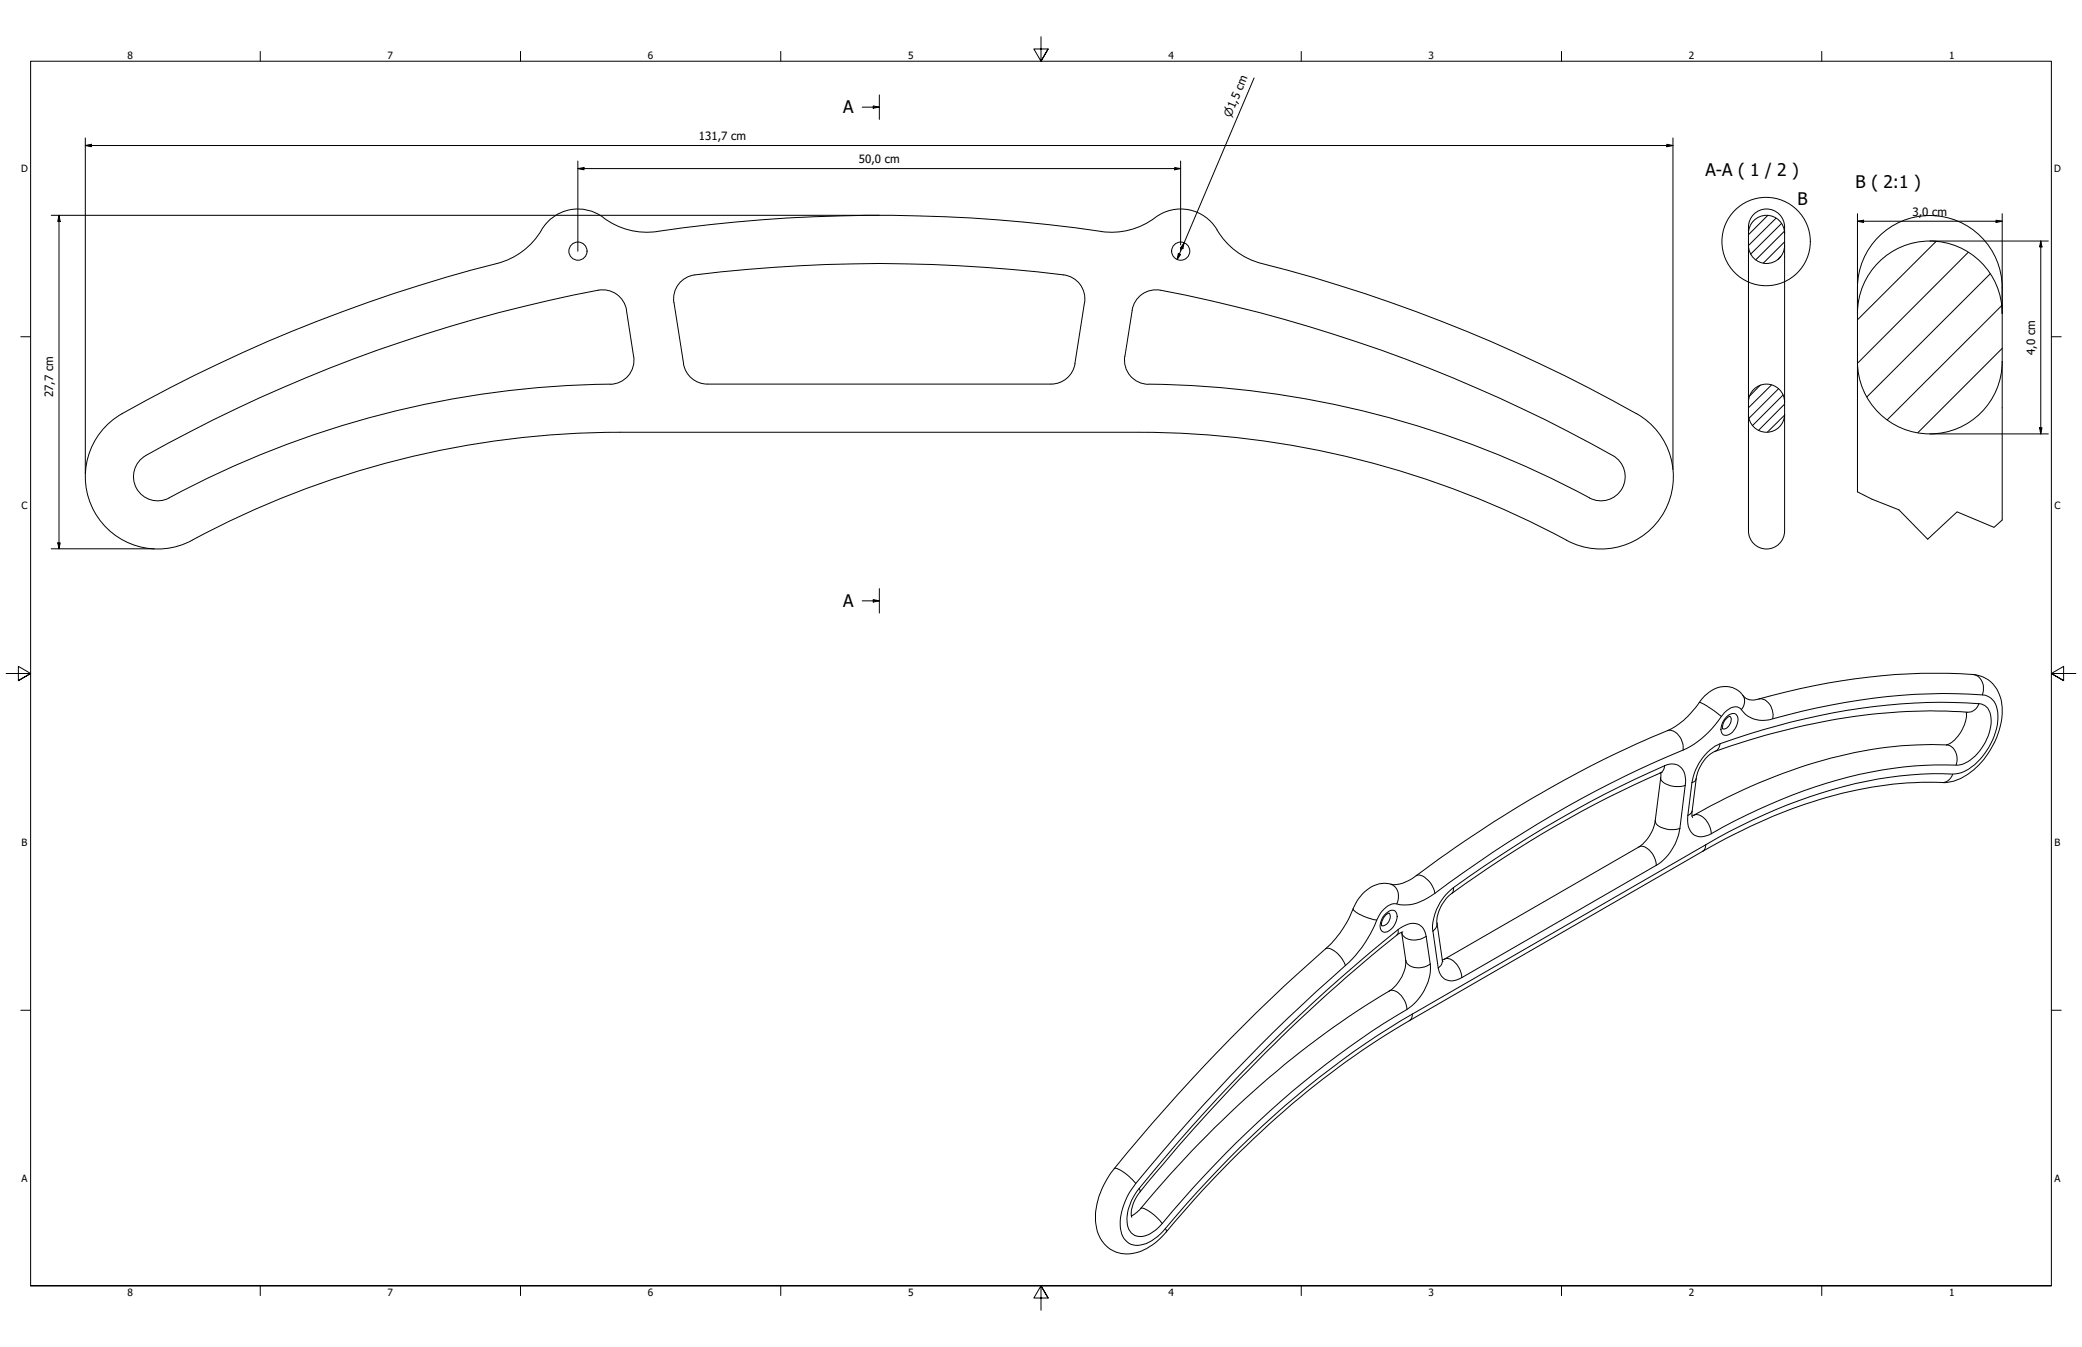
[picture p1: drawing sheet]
<svg xmlns="http://www.w3.org/2000/svg" width="864mm" height="559mm" viewBox="0 0 864 559" stroke-linecap="round" stroke-linejoin="round" font-family="sans-serif">
<!-- layer: Hatch (ISO) -->
<g fill="none" stroke="#000" stroke-width=".41">
<path d="M733.2 89.4l-7.9 8M736.7 90.5l-11.4 11.4M739 92.7l-12.8 12.7M740.2 95.9l-11.9 11.9M738.6 106.4l-1.2 1.3M740.2 100.3l-8.8 8.8M803.1 100.2l-32.6 32.5M816.4 104.6l-45.8 46M825.6 113.5l-51.2 51.2M830.3 126.7l-47.5 47.5M730.2 159.8l-4.4 4.4M734.8 159.7l-9.5 9.5"/>
<path d="M830.5 144.5l-35 35M737.7 161.3l-12.2 12.2M739.6 163.8l-12.7 12.7M740.2 172.2l-7.1 7M740.2 167.6l-10.7 10.9"/>
</g>
<!-- layer: Visible (ANSI) -->
<g fill="none" stroke="#000" stroke-width=".41">
<path d="M224.7 95.4a30 30 0 0 1-18.5 13.9 637.8 637.8 0 0 0-155.6 62.3M250.3 90.3a29.8 29.8 0 0 0 22.3 5.7 634.9 634.9 0 0 1 184.2 0M250.3 90.2a17.5 17.5 0 0 0-25.7 5.1M479.1 90.3a30 30 0 0 1-22.4 5.7M479.2 90.2a17.5 17.5 0 0 1 25.6 5.1M504.8 95.4a30 30 0 0 0 18.5 13.9M523.3 109.3a634.9 634.9 0 0 1 157.4 63.4 30 30 0 0 1 9.1 40.5 30 30 0 0 1-40 11M253.1 159.4a394.9 394.9 0 0 0-184.1 47.7 10 10 0 0 1-12.7-5.1 10 10 0 0 1 4.2-13M262.8 147.8l-2.9-19.1a10 10 0 0 0-11.8-8.3 619.8 619.8 0 0 0-187.6 68.6M262.9 147.8a10 10 0 0 1-9.9 11.6M293.4 159.3a9.9 9.9 0 0 1-9.9-8.4l-4-25.3a10 10 0 0 1 8.7-11.6 617.9 617.9 0 0 1 154.8 .4 9.9 9.9 0 0 1 6.8 11.2l-3.9 25.3a10 10 0 0 1-9.9 8.4h-142.5M466.6 147.8a9.9 9.9 0 0 0 9.8 11.6 394.9 394.9 0 0 1 184.1 47.7 10 10 0 0 0 12.7-5.1 10 10 0 0 0-4.2-13"/>
<path d="M466.6 147.8l3-19.1a10.1 10.1 0 0 1 11.8-8.3 618.8 618.8 0 0 1 187.6 68.6M50.7 171.6a30 30 0 0 0-11.6 40.6 30 30 0 0 0 40.5 12M472.3 179.3h-215.1a374.2 374.2 0 0 0-177.6 44.8M472.3 179.3a374.2 374.2 0 0 1 177.6 44.8M717.5 297.2a4.9 4.9 0 0 0-2.9 5.1M815.6 295.4a14.6 14.6 0 0 1-8.1 13.6 176.1 176.1 0 0 0-74.5 14.4 269.9 269.9 0 0 0-31.2 15.1M816.2 295.5a248.2 248.2 0 0 0-91.1 11.7l-13.8 4.5a15.5 15.5 0 0 0-7.7 11.3l-1.8 14.1 .3 2M688.8 320.6l.1 1.4-2.3 18.5a16.5 16.5 0 0 1-6.8 10.9l-81.5 46.9M689.4 320.5a439.9 439.9 0 0 0-89.2 51.9 15.4 15.4 0 0 0-4.1 10.5l2.4 16M565.1 370.9a12.7 12.7 0 0 1 13.5-3.9l.5-.1a16.8 16.8 0 0 0 8.3-3.6 495.3 495.3 0 0 1 106.6-61.4l.9-.5a42.6 42.6 0 0 0 11.4-11.8 11.5 11.5 0 0 1 12.4-4.4 11.9 11.9 0 0 1 5.3 4.4 6.2 6.2 0 0 0 5.5 .4 262.2 262.2 0 0 1 89.9-10.1 13.9 13.9 0 0 1 11.1 15.2 33.7 33.7 0 0 1-17.5 28 19.1 19.1 0 0 1-10.4 1.4 172 172 0 0 0-73.5 17l-13 6.2-9.8 5.4-121.7 70.3a363.1 363.1 0 0 0-83 67.5l-17.8 20.1a22.6 22.6 0 0 1-16.8 9.2 13.2 13.2 0 0 1-12.5-12.9 32.4 32.4 0 0 1 7.7-22.5 763.2 763.2 0 0 1 90.2-93.6l2.4-2.9a49.1 49.1 0 0 0 7.5-13.4zM576.2 378.8a5.2 5.2 0 0 0-3.1 5.2M581.3 386.8l1.8 11.6a15.6 15.6 0 0 1-6.9 12.7 405.2 405.2 0 0 0-103.5 90.8l-2.2 1.9-1.2 .6"/>
<path d="M581.9 386.6l-1.1 .4a686 686 0 0 0-107.9 107.4 12.5 12.5 0 0 0-3.4 10.6"/>
<circle cx="239.7" cy="104.2" r="3.8"/>
<circle cx="489.8" cy="104.2" r="3.8"/>
</g>
<!-- layer: Visible Narrow (ANSI) -->
<g fill="none" stroke="#000" stroke-width=".41">
<path d="M818.5 279.8a6.1 6.1 0 0 1 3.8 8.5M704.8 291.4a32.1 32.1 0 0 1 9.2 5.9M716.2 297.3a2.62 2.62 0 0 1 4.5-.1 6.6 6.6 0 0 1-5.1 7.9 2.7 2.7 0 0 1-1.5-4l1-2.4zM717.5 297.2a3.6 3.6 0 0 1-1.7 5.1h-1.2M722.9 288.5a4.8 4.8 0 0 1-.6 5.9M729.5 290a5.7 5.7 0 0 1 5.8 5.6v2.6M820.8 291.9a5.5 5.5 0 0 1 5 5.7 21 21 0 0 1-11.6 19.4 15.8 15.8 0 0 1-7.2 .3 176 176 0 0 0-73.2 16.5l-14.4 6.8-9.6 5.3a6.6 6.6 0 0 1-7.7 0 8.5 8.5 0 0 1-2-7.7M820.8 291.9a260.7 260.7 0 0 0-101.4 14.6l-5.9 2a21.3 21.3 0 0 0-11.7 16.2M820.8 291.9a5 5 0 0 1-4.6 3.6M690.5 317.7a5.8 5.8 0 0 1 6.1 .1 5.8 5.8 0 0 1 2.6 5.5l-.2 2.5M690.5 317.7l-.6 1.9-1.3 1.1M690.5 317.7a478.2 478.2 0 0 0-87.6 50.5"/>
<path d="M691.6 303.1a5.5 5.5 0 0 1 6.1 4.4l.5 1.9v1.7M698.2 311.1a41.9 41.9 0 0 0 17.1-15.5 5.4 5.4 0 0 1 6-2.1l.6 .4a11.2 11.2 0 0 0 13.4 4.3 251 251 0 0 1 88-9.8 7.5 7.5 0 0 1 5.3 6.9 27.1 27.1 0 0 1-14.2 24.9l-1.1 .4a19.3 19.3 0 0 1-7.6 .4 176.4 176.4 0 0 0-73.9 17l-14.6 7-9.6 5.4M698.2 311.1a483.3 483.3 0 0 0-104.5 60.5 18.2 18.2 0 0 1-15.7 3.3 10.7 10.7 0 0 0-6.9 6.8 49.2 49.2 0 0 1-13.1 18.9 726.9 726.9 0 0 0-88.8 93 23.7 23.7 0 0 0-4 18.2 6.7 6.7 0 0 0 9.1 4.4 19.9 19.9 0 0 0 9.1-6.5 399.5 399.5 0 0 1 97.6-86.2l4.8-2.8M713.5 308.5l-.8 2.1-1.4 1.1M807.4 309a6 6 0 0 1 4 8.4M688.8 322.7a4.5 4.5 0 0 0 4 3.3l3.8 .3 2.4-.5M699 325.8l-2.2 17.9M701.8 324.7l-1.7 13.5M701.9 336.5l-.8 1.2-1 .5M702.6 338.2a5.3 5.3 0 0 1 6 3.4l.7 1.7 .5 2.6M703.6 323l-.4 .8-1.4 .9M810 321.1a4.7 4.7 0 0 1-4.5 3.5"/>
<path d="M679.8 351.4a4.1 4.1 0 0 1 4.9 1.9l1.5 2.4 .8 3.3M686.6 340.5a4.3 4.3 0 0 0 3.9 3.2l3.9 .5 2.4-.5M687 359l-80.6 46.6M696.8 343.7a22.2 22.2 0 0 1-9.8 15.3M707.6 350.4l-.5 2-.8 .7M707.6 350.4l-121.8 70.3M561.3 377a6.8 6.8 0 0 0 4.2 3.1l4.2 1.4 1.4 .2M574.8 379.1a2.67 2.67 0 0 1 4.2-.7 6.5 6.5 0 0 1-4.8 8.4 2.82 2.82 0 0 1-1.5-4.1l1-2.4zM576.2 378.8a3.5 3.5 0 0 1-3.1 5.2M576.8 366.8a5.7 5.7 0 0 1 2.6 8.2M587.4 363.3a4.3 4.3 0 0 1 4.8 1.8l1.8 2.3 1.2 3.2M602.9 368.2a22.5 22.5 0 0 0-8.7 16.9l.2 1.1"/>
<path d="M602.9 368.2l-.2 1.7-.6 .8M549.8 393.6a5.6 5.6 0 0 1 5.7 2.7l1.2 1.5 1.3 2.8M579.9 385.7v1.6l-.5 .6M581.4 386.8a4.8 4.8 0 0 0 5.8 3.2l1.9-.4 2.5-1.1M583.1 398.4a4.8 4.8 0 0 0 5.8 3.1l1.9-.3 2.5-1.2M591.6 388.5a5.5 5.5 0 0 0-8.5-4.7l-2.1 1.1a707.4 707.4 0 0 0-110.2 110.5 16.9 16.9 0 0 0-2.6 14.5 5.6 5.6 0 0 0 7.9 2.4l3-1.8a42.7 42.7 0 0 0 7.2-8 399 399 0 0 1 92.5-80.9 33.9 33.9 0 0 0 7.7-5.1 21.2 21.2 0 0 0 6.8-16.5M591.6 388.5l1.7 11.5M594.4 386.2l2.2 15.4M596.1 382.9l-.4 1.8-1.3 1.5M598.3 398.2l-.3 1.8-1.4 1.6M599.1 397.9a4.2 4.2 0 0 1 5 2l1.4 2.3 .9 3.4M576.2 411.1a4.3 4.3 0 0 1 5 1.9l1.6 2.4 .8 3.4"/>
<path d="M596.6 401.6a5.7 5.7 0 0 0 8.8 4.5l1-.5M585.8 420.7l-.4 2-.8 .7M462.2 484.8a7.6 7.6 0 0 1 5.5 2.7l3.4 3.5M472.5 493l.4 1.4M473.2 501.3a7.6 7.6 0 0 1 5.5 2.7l3.4 3.6M483.4 509.7l.4 1.3"/>
</g>
<!-- layer: Visible (ISO) -->
<g fill="none" stroke="#000" stroke-width=".41">
<path d="M725.3 96.8a7.5 7.5 0 0 1 7.4-7.5 7.5 7.5 0 0 1 7.5 7.5M725.3 94.2a7.5 7.5 0 0 1 7.4-7.5 7.5 7.5 0 0 1 7.5 7.5M725.3 96.9v70M725.3 94.2v2.7M740.2 94.2v2.7M740.2 96.9v70M725.3 101.8a7.5 7.5 0 0 0 7.4 7.5 7.5 7.5 0 0 0 7.5-7.5M770.5 119.4v84.6M770.5 119.4a30 30 0 0 1 30-30 30 30 0 0 1 30 30M830.5 119.4v96.3M770.5 130a30 30 0 0 1 30-30 30 30 0 0 1 30 30M770.5 150a30 30 0 0 0 30 30 30 30 0 0 0 30-30"/>
<path d="M725.3 166.8a7.5 7.5 0 0 1 7.4-7.5 7.5 7.5 0 0 1 7.5 7.5M725.3 171.8a7.5 7.5 0 0 0 7.4 7.5 7.5 7.5 0 0 0 7.5-7.5M725.3 171.9v45.6a8.6 8.6 0 0 0 3.4 9 7.5 7.5 0 0 0 11.5-6.3v-48.3M725.3 166.9v5M740.2 166.9v5"/>
</g>
<!-- layer: Break Line (ISO) -->
<path d="M770.5 204l6 3.1 11.2 4.4 11.9 12.2 12.2-11.4 15.3 6.5 3.4-3.1" fill="none" stroke="#000" stroke-width=".41"/>
<!-- layer: Section Line (ISO) -->
<path d="M364.7 39.4v10.1M357.6 44.5h7.1M362.2 43.9l2.5 .6-2.5 .4zM357.6 249.3h7.1M362.2 248.8l2.5 .5-2.5 .5zM364.7 244.2v10.1" fill="none" stroke="#000" stroke-width=".41"/>
<path d="M362.2 43.9l2.5 .6-2.5 .4zM362.2 248.8l2.5 .5-2.5 .5z" fill="#000"/>
<!-- layer: Detail Boundary (ISO) -->
<circle cx="732.6" cy="100.2" r="18.3" fill="none" stroke="#000" stroke-width=".41"/>
<!-- layer: Border (ANSI) -->
<g fill="none" stroke="#000" stroke-width=".41">
<path d="M431.8 15.2v10.2l-3-5.1h6l-3 5.1 3-5.1M107.9 21.3v4.1M215.9 21.3v4.1M323.8 21.3v4.1M539.8 21.3v4.1M647.7 21.3v4.1M755.6 21.3v4.1M8.6 139.7h4.1M850.9 139.7h4.1M2.5 279.4h10.2l-5.1-3v6l5.1-3-5.1 3M861.1 279.4h-10.2l5.1-3v6l-5.1-3 5.1 3M8.6 419.1h4.1"/>
<path d="M850.9 419.1h4.1M12.7 533.4v-508h838.2v508h-838.2h838.2M107.9 533.4v4.1M215.9 533.4v4.1M323.8 533.4v4.1M434.8 538.5l-3-5.1 3 5.1h-6l3-5.1v10.2M539.8 533.4v4.1M647.7 533.4v4.1M755.6 533.4v4.1"/>
</g>
<!-- layer: Dimension (ISO) -->
<g fill="none" stroke="#000" stroke-width=".41">
<path d="M520.2 32.3l-31.9 75.3M35.4 57.2v139.2M691.4 59.9l2.5 .5-2.5 .5zM693.9 57.2v137.5M35.4 60.4l2.5-.5v1zM35.4 60.4h658.5M239.7 69.9l2.5-.4v.9zM239.7 69.9h250M239.7 66.8v37.4M487.3 69.5l2.4 .4-2.4 .5zM489.7 66.8v34.8M21.3 89.3h343.4"/>
<path d="M24.5 89.3l.5 2.6h-1zM24.5 89.3v138.4M770.5 91.8l2.5-.4v.9zM770.5 91.8h60M770.5 88.6v41.4M800.5 100h49.1M828 91.4l2.5 .4-2.5 .5zM830.5 88.6v41.4M846.5 100l.5 2.4h-1zM846.5 100v80M488.8 105.2l.9 .4-1.4 2zM489.7 102.7v1.5"/>
<path d="M491.2 100.8l-.6 2.4-.9-.3zM846 177.5h1l-.5 2.5zM800.5 180h49.1M21.3 227.7h42.7M24 225.2h1l-.5 2.5z"/>
</g>
<path d="M35.4 60.4l2.5-.5v1zM239.7 69.9l2.5-.4v.9zM487.3 69.5l2.4 .4-2.4 .5zM691.4 59.9l2.5 .5-2.5 .5zM24.5 89.3l.5 2.6h-1zM770.5 91.8l2.5-.4v.9zM828 91.4l2.5 .4-2.5 .5zM488.8 105.2l.9 .4-1.4 2zM491.2 100.8l-.6 2.4-.9-.3zM846.5 100l.5 2.4h-1zM846 177.5h1l-.5 2.5zM24 225.2h1l-.5 2.5z" fill="#000"/>
<g font-size="7.2">
<text x="349.7" y="47.1">A</text>
<text x="707.4" y="73.2">A-A ( 1 / 2 )</text>
<text x="769.7" y="77.8">B ( 2:1 )</text>
<text x="745.7" y="85.2">B</text>
<text x="349.7" y="251.9">A</text>
</g>
<g font-size="4.7">
<text x="289.8" y="58">131,7 cm</text>
<text x="356.2" y="67.6">50,0 cm</text>
<text x="793.2" y="89.4">3,0 cm</text>
<text x="844.1" y="147.2" transform="rotate(-90 844.1 147.2)">4,0 cm</text>
<text x="22" y="164.8" transform="rotate(-90 22 164.8)">27,7 cm</text>
</g>
<text font-size="4.6" x="510.5" y="49" transform="rotate(-67 510.5 49)">⌀1,5 cm</text>
<g font-size="4.1">
<text x="52.8" y="24.4">8</text>
<text x="160.8" y="24.4">7</text>
<text x="268.7" y="24.4">6</text>
<text x="376.7" y="24.4">5</text>
<text x="484.6" y="24.4">4</text>
<text x="592.6" y="24.4">3</text>
<text x="700.5" y="24.4">2</text>
<text x="808.5" y="24.4">1</text>
<text x="8.7" y="71.4">D</text>
<text x="852" y="71.4">D</text>
<text x="8.9" y="211.1">C</text>
<text x="852.2" y="211.1">C</text>
<text x="8.9" y="350.8">B</text>
<text x="852.2" y="350.8">B</text>
<text x="8.9" y="490.5">A</text>
<text x="852.2" y="490.5">A</text>
<text x="52.8" y="537.5">8</text>
<text x="160.8" y="537.5">7</text>
<text x="268.7" y="537.5">6</text>
<text x="376.7" y="537.5">5</text>
<text x="484.6" y="537.5">4</text>
<text x="592.6" y="537.5">3</text>
<text x="700.5" y="537.5">2</text>
<text x="808.5" y="537.5">1</text>
</g>
</svg>
